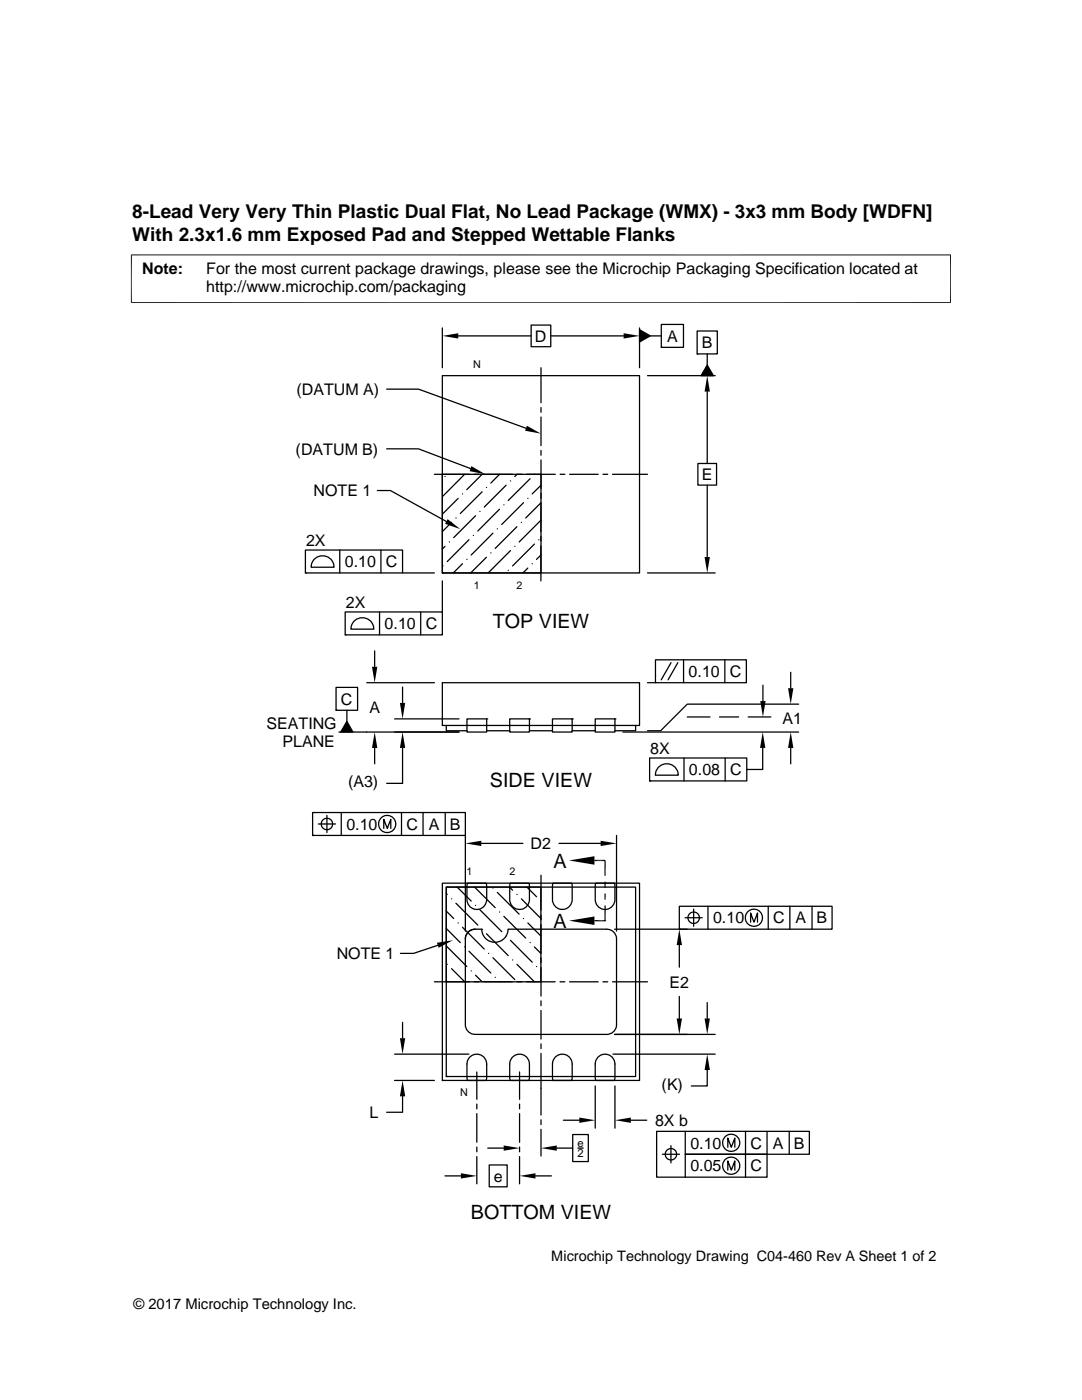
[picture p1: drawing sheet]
<svg xmlns="http://www.w3.org/2000/svg" width="216mm" height="279mm" viewBox="0 0 216 279" stroke-linecap="round" stroke-linejoin="round" font-family="sans-serif">
<g fill="none" stroke="#000" stroke-width=".25">
<path d="M77.2 77.7h6.3l21.5 7.8M88.3 65.4v8M88.3 75h39.3v39.3h-39.3zM91.4 67h14.6M106 64.9h3.9v4.3h-3.9zM107.9 73.4v7M109.9 67h14.5M127.6 65.4v8M127.6 65.8l2.2 1.2-2.2 1.2zM129.2 75h13.5M129.8 67h2.2M132 64.7h4.4v4.6h-4.4z"/>
<path d="M132 69.3h.1M139.1 66.1h4v4.5h-4zM139.1 70.6h.1M141.1 78.1v14.4M141.1 72.9l1.2 2.1h-2.4zM141.1 70.6v2.3M75.3 97.9h2.6l11.2 6.2M77.2 89.6h6.3l10.4 3.9M86.7 94.7h7M88.3 94.7h19.6v19.6h-19.6zM88.8 95.1h.1M91.4 99.5l-3.1 3.1"/>
<path d="M92.3 98.6h.1M92.7 94.7l-4.3 4.3M94.6 94.7h1M96.2 98.1l-4.4 4.4M96.2 94.7l-3 3M96.5 94.7h5.7M97.1 97.3h.1M99.7 94.7l-1.8 1.7M101 96.8l-4.4 4.4M101.9 96h.1M103.2 94.7l-.5 .4M103.2 94.7h.9"/>
<path d="M105.1 94.7h5.7M105.3 99.5h.1M105.8 95.5l-4.4 4.4M107.9 81.3v1M107.9 83.2v5.7M107.9 89.9v.9M107.9 91.8v5.7M107.9 98.5v.9M107.9 96.8l-1.7 1.8M111.8 94.7h.9M113.7 94.7h5.7M120.3 94.7h1"/>
<path d="M122.2 94.7h7M139.3 92.5h3.7v4.3h-3.7zM141.1 96.8v14.4M60.9 109.8h19.4v4.5h-19.4zM60.9 114.3h.1M62.8 111.5a2.3 2.3 0 0 1 2.5-.4 2.3 2.3 0 0 1 1.4 2.1h-4.6l.3-1.2zM67.8 109.8v4.5M76 109.8v4.5M80.3 114.3h6.4M88.3 114.3h.1M88.3 115.9v6.2M88.4 112.9h.1"/>
<path d="M88.8 109l-.5 .6M89.7 108.2h.1M90.1 104.2l-1.8 1.9M91 103.4h.1M92.3 112.5l-1.9 1.8M93.2 111.6h.1M93.6 107.7l-4.4 4.4M94.4 106.8h.1M94.9 102.9l-4.4 4.4M95.8 102.1h.1M97.1 111.2l-3.2 3.1M97.9 110.3h.1"/>
<path d="M98.4 106.4l-4.4 4.4M99.2 105.5h.1M99.7 101.6l-4.4 4.4M100.5 100.8h.1M101.4 113.8h.1M101.9 109.9l-4.4 4.4M102.7 109h.1M103.1 105.1l-4.3 4.4M104 104.2h.1M104.5 100.3l-4.4 4.4M105.3 113.4l-.9 .9M106.2 112.5h.1"/>
<path d="M106.6 108.6l-4.3 4.3M107.5 107.7h.1M107.9 107v1M107.9 108.9v7M107.9 100.4v5.7M107.9 110.8l-.8 .8M107.9 114.3h-.1M107.9 103.8l-4.3 4.4M107.9 100.3l-3 3.1M129.2 114.3h13.5M67.1 137.2h4.3v4.6h-4.3zM68.9 122.1h19.4v4.6h-19.4z"/>
<path d="M68.9 126.7h.1M70.8 123.8a2.29 2.29 0 0 1 2.4-.3 2.29 2.29 0 0 1 1.4 2.1h-4.6l.3-1.2zM73.2 136.2h13.5M74.8 129.9v3.2M75.7 122.1v4.6M80.3 137.1v3.2M83.9 122.1v4.6M88.3 136.2h39.3v8.6h-39.3zM129.2 136.2h1.6M130.8 131.7h18.1v4.5h-18.1zM133.9 132.2l-2 3.5M135.3 132.2l-2 3.5"/>
<path d="M136.4 131.7v4.5M144.6 131.7v4.5M152.2 136.7v3.2M157.8 134.2v3.2M67.1 141.8h.1M67.6 146.1h24M69.2 141.8v2.2M69.2 144l1.2 2.1h-2.4zM74.8 149.3v3.1M78.7 143.5h12.9M80.3 149.3v7h-3.1M89 144.8v1h4.2"/>
<path d="M93.2 143.5h3.9v2.6h-3.9zM97.1 143.5h.1M97.1 145.8h4.6M101.7 143.5h3.9v2.6h-3.9zM105.6 143.5h.1M105.6 145.8h4.6M110.2 143.5h4v2.6h-4zM114.2 143.5h.1M114.2 145.8h4.6M118.8 143.5h3.9v2.6h-3.9zM122.7 143.5h.1M124.3 146.1h35.1"/>
<path d="M126.8 144.8v1h-4.1M129.6 151.3h19.4v4.6h-19.4zM129.6 155.9h.1M131.5 153a2.29 2.29 0 0 1 2.5-.4 2.29 2.29 0 0 1 1.3 2.1h-4.5l.3-1.2zM136.5 151.3v4.6M137.1 143.1h4.6M143.6 143.1h3.8M144.7 151.3v4.6M149.3 143.1h4.5M152.2 149.3v4.3h-3.2M157.8 149.3v3.1M159.4 140.5h-22.3l-5.3 5.3h-2.6"/>
<path d="M62.4 162.2h30.5v4.5h-30.5zM62.4 166.7h.1M63.5 164.4h3.5M65.2 162.7v3.5M68.1 162.2v4.5M76.6 165.3v-1.8l.7 1.8 .7-1.8v1.8M80.1 162.2v4.5M84.4 162.2v4.5M88.3 176.3h39.3v39.3h-39.3zM88.8 162.2v4.5M89 177h37.8v37.8h-37.8zM89 178.3l.2 .2"/>
<path d="M89 177h18.9v18.9h-18.9zM90.1 179.4h.1M91.2 177l2.8 2.8M92.9 166.7v19.1M93.3 176.3h3.7l.1 3.2a1.97 1.97 0 0 1-2 2 1.97 1.97 0 0 1-1.9-2zM94.7 177l4.1 4.1M96 168.3h8.3M98.4 177.2h.1M99.2 178.1l4.4 4.3M101.7 177l.6 .7M101.8 176.3h3.8v3.2a1.97 1.97 0 0 1-1.9 2 1.97 1.97 0 0 1-2-2zM103.1 178.5h.1"/>
<path d="M104 179.4l3.9 3.9M105.1 177l2 2M107.9 179.8h.1M107.9 174.7v7M110.3 176.3h3.8l.1 3.2a1.97 1.97 0 0 1-2 2 1.97 1.97 0 0 1-2-2zM111.5 168.3h8.3M118.6 171.7h2.1v3.1M118.9 176.3h3.7l.1 3.2a1.97 1.97 0 0 1-2 2 1.97 1.97 0 0 1-1.9-2zM123 166.7v19.1M86.7 195.9h7M87.4 188.7l-4.9 1.6h-2.6M89 195.7l.2 .2"/>
<path d="M89 188.8l4.2 4.1M89 181.8l1.5 1.5M89 185.3l2.8 2.8M89.2 192.4h.1M90.1 193.3l2.6 2.6M91 180.3l4.3 4.3M91.4 184.2h.1M92.3 185.1l4.3 4.3M92.7 189h.1M93.6 185.9a3.2 3.2 0 0 1 2.5-.5 2.61 2.61 0 0 0 2.7 2.7 2.61 2.61 0 0 0 2.6-2.7h19.7a1.94 1.94 0 0 1 1.9 2v17.1a1.94 1.94 0 0 1-1.9 1.9h-26.3a1.94 1.94 0 0 1-1.9-1.9v-17.1a1.94 1.94 0 0 1 .7-1.5zM93.6 189.8l4.3 4.4M94 193.8h.1"/>
<path d="M94.6 195.9h1M94.8 185.4a1.94 1.94 0 0 0-1.9 2M94.9 194.6l1.3 1.3M94.9 180.7h.1M95.8 181.6l4.3 4.3M96.2 185.5h.1M96.5 195.9h5.7M97.1 186.4l4.3 4.3M97.5 190.3h.1M98.4 191.1l4.3 4.4M98.8 195.1h.1M99.7 182h.1"/>
<path d="M100.5 182.9l4.4 4.3M101 186.8h.1M101.9 187.7l4.3 4.3M102.3 191.6h.1M103.1 192.4l3.5 3.5M103.2 195.9h.9M104.5 183.3h.1M105.1 195.9h5.7M105.3 184.2l2.6 2.6M105.8 188.1h.1M106.6 189l1.3 1.3M107.1 192.9h.1"/>
<path d="M107.9 193.8h.1M107.9 182.6v1M107.9 184.5v5.7M107.9 191.2v.9M107.9 193.1v5.7M107.9 199.7v1M111.7 195.9h1M113.6 195.9h5.8M120.3 195.9h1M120.7 180.7v3h-2.1M122.2 195.9h7M122.6 185.4h14.5"/>
<path d="M135.6 180.9h30.4v4.5h-30.4zM135.6 185.4h.1M135.6 188.6v4.4M135.6 198.9v4.4M136.7 183.2h3.4M138.4 181.4v3.5M141.3 180.9v4.5M149.8 184v-1.8l.7 1.8 .7-1.8v1.8M153.3 180.9v4.5M157.6 180.9v4.5M162 180.9v4.5M78.7 215.6h8"/>
<path d="M78.7 210.4h14.9M80.3 218.8v3.2h-3.1M80.3 204v3.2M88.3 215.6h.1M89 214.8h.1M93.8 210.9a1.97 1.97 0 0 1 2.2-.3 1.97 1.97 0 0 1 1.1 1.7l-.1 3.3h-3.7l-.1-3.6zM95.1 213.9v5.5M102.4 210.9a1.97 1.97 0 0 1 2.1-.3 1.97 1.97 0 0 1 1.1 1.7v3.3h-3.8l-.1-3.6zM103.7 213.9v5.5M107.9 201.7v5.7M107.9 208.3v1M107.9 210.2v12.3"/>
<path d="M110.9 210.9a1.97 1.97 0 0 1 2.1-.3 1.97 1.97 0 0 1 1.2 1.7l-.1 3.3h-3.8v-3.6zM118.8 216.7v8.4M119.4 210.9a1.97 1.97 0 0 1 2.1-.3 1.97 1.97 0 0 1 1.2 1.7l-.1 3.3h-3.7l-.1-3.6zM122.3 210.4h20.4M122.7 216.7v8.4M141.1 213.6v3.1h-3.2M141.1 200.1v3.2M142.7 206.4h-20.1M88.8 234.7h3.2M95.1 220.3v1M95.1 222.2v5.8M95.1 228.9v1"/>
<path d="M95.1 230.8v5.5M97.3 229.1h3.2M97.6 232.5h3.6v4.4h-3.6zM103.7 220.3v1M103.7 222.2v5.8M103.7 228.9v1M103.7 230.8v5.5M106.8 234.7h3.2M107.9 223.5v.9M107.9 225.4v5.3M111.1 229.1h3.2M112.4 223.6h3.2"/>
<path d="M114.3 226.4h3.1v5.4h-3.1zM115.3 229.1h1.1M125.9 223.6h3.2M132.2 230.4h3.4M133.9 228.6v3.5M136.7 225.8v4.6h16.4v4.5h-22.1v-9.1h30.5v4.6h-24.8v4.5M145.2 229v-1.9l.7 1.9 .7-1.9v1.9M145.2 233.5v-1.8l.7 1.8 .7-1.8v1.8M148.8 225.8v9.1M153.1 225.8v4.6M157.5 225.8v4.6"/>
<circle cx="65.2" cy="164.4" r="1.14"/>
<circle cx="77.3" cy="164.4" r="1.72"/>
<circle cx="138.4" cy="183.2" r="1.14"/>
<circle cx="150.4" cy="183.2" r="1.71"/>
<circle cx="133.9" cy="230.4" r="1.14"/>
<circle cx="145.9" cy="228.1" r="1.72"/>
<circle cx="145.9" cy="232.6" r="1.72"/>
</g>
<g fill="#000">
<path d="M88.3 67l3.1-.5v1.1zM124.4 66.5l3.2 .5-3.2 .6zM127.6 65.8l2.2 1.2-2.2 1.2zM141.1 75l.5 3.1h-1zM141.1 72.9l1.2 2.1h-2.4zM94.1 93l2.8 1.7-3.2-.7zM105.1 85l2.8 1.6-3.1-.6zM89.3 103.6l2.5 2-3-1.1zM140.6 111.2h1l-.5 3.1zM74.2 133.1h1.1l-.5 3.1zM151.7 139.9h1.1l-.6 3.2zM157.2 137.4h1.1l-.5 3.1z"/>
<path d="M69.2 144l1.2 2.1h-2.4zM74.8 146.1l.5 3.2h-1.1zM79.8 140.3h1.1l-.6 3.2zM80.3 146.1l.6 3.2h-1.1zM152.2 146.1l.5 3.2h-1zM157.8 146.1l.5 3.2h-1.1zM92.9 168.3l3.1-.5v1zM113.5 171.7l5.1-.8v1.7zM119.8 167.8l3.2 .5-3.2 .5zM120.6 176l.3 1.1h-.3zM120.6 178.3l.3 1.2h-.3zM120.6 176h.3v1.1z"/>
<path d="M120.6 178.3h.3v1.2zM87.2 188.2l3.2-.6-2.9 1.5zM113.5 183.7l5.1-.8v1.7zM135.6 185.4l.5 3.2h-1.1zM79.8 207.2h1.1l-.6 3.2zM80.3 215.6l.6 3.2h-1.1zM135 203.3h1.1l-.5 3.1zM140.6 203.3h1l-.5 3.1zM141.1 210.4l.5 3.2h-1zM92 234.1l3.1 .6-3.1 .5zM100.5 228.6l3.2 .5-3.2 .6zM103.7 234.7l3.1-.6v1.1z"/>
<path d="M108 229.1l3.1-.5v1.1zM115.6 223l3.2 .6-3.2 .5zM122.7 223.6l3.2-.6v1.1z"/>
</g>
<path d="M26.1 50.9h163.7M26.2 50.8v9.7M189.7 50.8v9.7M26.1 60.4h163.7M120.6 183.7h.3" fill="none" stroke="#000" stroke-width=".2"/>
<g font-size="3.9">
<text x="98.3" y="125.3">TOP VIEW</text>
<text x="97.8" y="157">SIDE VIEW</text>
<text x="110.5" y="173.1">A</text>
<text x="110.5" y="185.2">A</text>
<text x="93.9" y="243.2">BOTTOM VIEW</text>
</g>
<g font-size="3.8">
<text x="26.4" y="43.5">8-Lead Very Very Thin Plastic Dual Flat, No Lead Package (WMX) - 3x3 mm Body [WDFN]</text>
<text x="26.4" y="48">With 2.3x1.6 mm Exposed Pad and Stepped Wettable Flanks</text>
</g>
<g font-size="3.2">
<text x="28.4" y="54.6">Note:</text>
<text x="41.1" y="58.3">http://www.microchip.com/packaging</text>
<text x="41.1" y="54.6">For the most current package drawings, please see the Microchip Packaging Specification located at</text>
<text x="106.7" y="68.2">D</text>
<text x="133.1" y="68.2">A</text>
<text x="140" y="69.5">B</text>
<text x="59.1" y="78.7">(DATUM A)</text>
<text x="59" y="90.7">(DATUM B)</text>
<text x="140" y="95.8">E</text>
<text x="62.6" y="99.1">NOTE 1</text>
<text x="61.1" y="109">2X</text>
<text x="68.8" y="113.2">0.10</text>
<text x="77" y="113.2">C</text>
<text x="69" y="121.3">2X</text>
<text x="76.8" y="125.5">0.10</text>
<text x="84.9" y="125.6">C</text>
<text x="137.4" y="135.1">0.10</text>
<text x="145.6" y="135.1">C</text>
<text x="68" y="140.6">C</text>
<text x="73.7" y="142.3">A</text>
<text x="53.1" y="145.4">SEATING</text>
<text x="56.3" y="149.1">PLANE</text>
<text x="156.1" y="144.5">A1</text>
<text x="129.8" y="150.5">8X</text>
<text x="137.5" y="154.7">0.08</text>
<text x="145.7" y="154.7">C</text>
<text x="69.4" y="157.1">(A3)</text>
<text x="69.1" y="165.6">0.10</text>
<text x="81.1" y="165.6">C</text>
<text x="85.6" y="165.6">A</text>
<text x="89.7" y="165.6">B</text>
<text x="105.9" y="169.5">D2</text>
<text x="142.3" y="184.3">0.10</text>
<text x="154.3" y="184.3">C</text>
<text x="158.7" y="184.3">A</text>
<text x="162.9" y="184.3">B</text>
<text x="67.2" y="191.4">NOTE 1</text>
<text x="133.6" y="197.1">E2</text>
<text x="132" y="217.5">(K)</text>
<text x="73.7" y="223.1">L</text>
<text x="130.7" y="224.7">8X b</text>
<text x="137.8" y="229.2">0.10</text>
<text x="137.8" y="233.8">0.05</text>
<text x="149.7" y="229.2">C</text>
<text x="149.7" y="233.8">C</text>
<text x="154.2" y="229.2">A</text>
<text x="158.4" y="229.2">B</text>
<text x="98.5" y="235.8">e</text>
</g>
<g font-size="2.9">
<text x="110" y="251.7">Microchip Technology Drawing C04-460 Rev A Sheet 1 of 2</text>
<text x="26.6" y="261.3">© 2017 Microchip Technology Inc.</text>
</g>
<g font-size="2.2">
<text x="115.2" y="228.9">e</text>
<text x="115.3" y="231">2</text>
</g>
<g font-size="2.1">
<text x="94.4" y="73.4">N</text>
<text x="94.6" y="117.5">1</text>
<text x="103.1" y="117.5">2</text>
<text x="93.1" y="174.7">1</text>
<text x="101.6" y="174.7">2</text>
<text x="91.8" y="218.7">N</text>
</g>
</svg>
